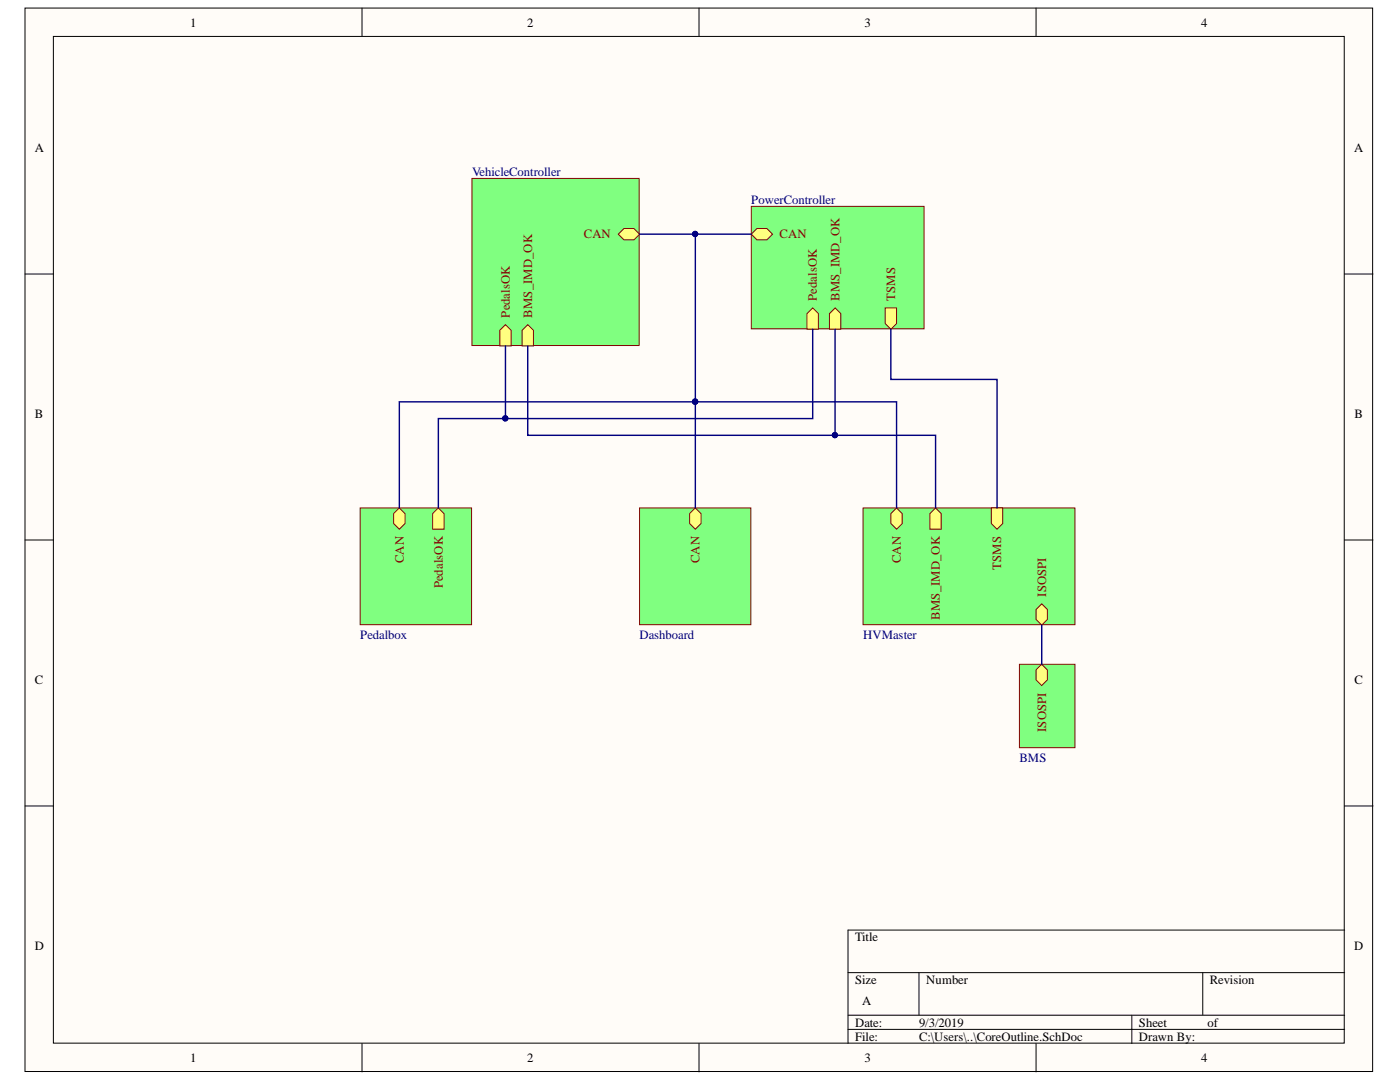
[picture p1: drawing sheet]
<svg xmlns="http://www.w3.org/2000/svg" width="279mm" height="216mm" viewBox="0 0 279 216" stroke-linecap="round" stroke-linejoin="round" font-family="sans-serif">
<g fill="#fffcf8" stroke="#000" stroke-width=".2">
<path d="M5 1.6h268.9v212.2h-268.9z"/>
<path d="M10.7 7.3h257.6v200.8h-257.6z"/>
</g>
<g fill="none" stroke="#000" stroke-width=".2">
<path d="M72.2 1.6v5.7M139.5 1.6v5.7M206.8 1.6v5.7M5 54.7h5.7M268.4 54.7h5.6M5 107.8h5.7M268.4 107.8h5.6M5 160.8h5.7M268.4 160.8h5.6M169.2 194.1h99.2M183.4 194.1v8.5M240 194.1v8.5"/>
<path d="M268.4 185.6h-99.2v22.6M72.2 208.2v5.7M139.5 208.2v5.7M169.2 202.6h99.2M169.2 205.4h99.2M206.8 208.2v5.7M225.9 202.6v5.6"/>
</g>
<path d="M94.2 35.6h33.4v33.3h-33.4z" fill="#80ff80" stroke="#800000" stroke-width=".2"/>
<path d="M123.4 46.7l1.1-1.1h2l1.1 1.1-1.1 1.2h-2z" fill-rule="evenodd" fill="#ffff80"/>
<path d="M123.4 46.7l1.1-1.1h2l1.1 1.1-1.1 1.2h-2z" fill="none" stroke="#800000" stroke-width=".2"/>
<path d="M99.7 65.9l1.2-1.1 1.1 1.1v3.1h-2.3z" fill-rule="evenodd" fill="#ffff80"/>
<path d="M99.7 65.9l1.2-1.1 1.1 1.1v3.1h-2.3z" fill="none" stroke="#800000" stroke-width=".2"/>
<path d="M104.2 65.9l1.1-1.1 1.2 1.1v3.1h-2.3z" fill-rule="evenodd" fill="#ffff80"/>
<path d="M104.2 65.9l1.1-1.1 1.2 1.1v3.1h-2.3z" fill="none" stroke="#800000" stroke-width=".2"/>
<path d="M172.2 101.4h42.3v23.2h-42.3z" fill="#80ff80" stroke="#800000" stroke-width=".2"/>
<path d="M177.8 102.5l1.1-1.1 1.2 1.1v2l-1.2 1.1-1.1-1.1z" fill-rule="evenodd" fill="#ffff80"/>
<path d="M177.8 102.5l1.1-1.1 1.2 1.1v2l-1.2 1.1-1.1-1.1z" fill="none" stroke="#800000" stroke-width=".2"/>
<path d="M185.6 102.5l1.1-1.1 1.1 1.1v3.1h-2.2z" fill-rule="evenodd" fill="#ffff80"/>
<path d="M185.6 102.5l1.1-1.1 1.1 1.1v3.1h-2.2z" fill="none" stroke="#800000" stroke-width=".2"/>
<path d="M206.8 121.6l1.1-1.1 1.1 1.1v2l-1.1 1.1-1.1-1.1z" fill-rule="evenodd" fill="#ffff80"/>
<path d="M206.8 121.6l1.1-1.1 1.1 1.1v2l-1.1 1.1-1.1-1.1z" fill="none" stroke="#800000" stroke-width=".2"/>
<path d="M197.8 101.4h2.3v3.1l-1.1 1.1-1.2-1.1z" fill-rule="evenodd" fill="#ffff80"/>
<path d="M197.8 101.4h2.3v3.1l-1.1 1.1-1.2-1.1z" fill="none" stroke="#800000" stroke-width=".2"/>
<path d="M127.6 101.4h22.2v23.2h-22.2z" fill="#80ff80" stroke="#800000" stroke-width=".2"/>
<path d="M137.6 102.5l1.2-1.1 1.1 1.1v2l-1.1 1.1-1.2-1.1z" fill-rule="evenodd" fill="#ffff80"/>
<path d="M137.6 102.5l1.2-1.1 1.1 1.1v2l-1.1 1.1-1.2-1.1z" fill="none" stroke="#800000" stroke-width=".2"/>
<path d="M71.9 101.4h22.2v23.2h-22.2z" fill="#80ff80" stroke="#800000" stroke-width=".2"/>
<path d="M78.6 102.5l1.1-1.1 1.1 1.1v2l-1.1 1.1-1.1-1.1z" fill-rule="evenodd" fill="#ffff80"/>
<path d="M78.6 102.5l1.1-1.1 1.1 1.1v2l-1.1 1.1-1.1-1.1z" fill="none" stroke="#800000" stroke-width=".2"/>
<path d="M86.4 102.5l1.1-1.1 1.1 1.1v3.1h-2.2z" fill-rule="evenodd" fill="#ffff80"/>
<path d="M86.4 102.5l1.1-1.1 1.1 1.1v3.1h-2.2z" fill="none" stroke="#800000" stroke-width=".2"/>
<path d="M149.9 41.2h34.5v24.4h-34.5z" fill="#80ff80" stroke="#800000" stroke-width=".2"/>
<path d="M149.9 46.7l1.2-1.1h1.9l1.2 1.1-1.2 1.2h-1.9z" fill-rule="evenodd" fill="#ffff80"/>
<path d="M149.9 46.7l1.2-1.1h1.9l1.2 1.1-1.2 1.2h-1.9z" fill="none" stroke="#800000" stroke-width=".2"/>
<path d="M161.1 62.6l1.1-1.2 1.1 1.2v3.1h-2.2z" fill-rule="evenodd" fill="#ffff80"/>
<path d="M161.1 62.6l1.1-1.2 1.1 1.2v3.1h-2.2z" fill="none" stroke="#800000" stroke-width=".2"/>
<path d="M165.5 62.6l1.2-1.2 1.1 1.2v3.1h-2.3z" fill-rule="evenodd" fill="#ffff80"/>
<path d="M165.5 62.6l1.2-1.2 1.1 1.2v3.1h-2.3z" fill="none" stroke="#800000" stroke-width=".2"/>
<path d="M176.7 61.4h2.2v3.2l-1.1 1.1-1.1-1.1z" fill-rule="evenodd" fill="#ffff80"/>
<path d="M176.7 61.4h2.2v3.2l-1.1 1.1-1.1-1.1z" fill="none" stroke="#800000" stroke-width=".2"/>
<path d="M203.5 132.5h11v16.7h-11z" fill="#80ff80" stroke="#800000" stroke-width=".2"/>
<path d="M206.8 133.7l1.1-1.2 1.1 1.2v2l-1.1 1.1-1.1-1.1z" fill-rule="evenodd" fill="#ffff80"/>
<path d="M206.8 133.7l1.1-1.2 1.1 1.2v2l-1.1 1.1-1.1-1.1z" fill="none" stroke="#800000" stroke-width=".2"/>
<path d="M127.6 46.7h22.3M138.8 46.7v33.5h-59.1v21.2M100.9 69v14.5h-13.4v17.9M105.3 69v17.9h81.4v14.5M162.2 65.7v17.8h-61.3M166.7 65.7v21.2M177.8 65.7v10h21.2v25.7M138.8 101.4v-21.2h40.1v21.2M207.9 124.7v7.8" fill="none" stroke="#000080" stroke-width=".28"/>
<g fill="#000080" stroke="#000080" stroke-width=".2">
<circle cx="138.7" cy="80.1" r=".52"/>
<circle cx="138.7" cy="46.7" r=".52"/>
<circle cx="100.8" cy="83.5" r=".52"/>
<circle cx="166.6" cy="86.8" r=".52"/>
</g>
<g font-size="2.5">
<text x="38" y="5.3">1</text>
<text x="105.2" y="5.3">2</text>
<text x="172.5" y="5.3">3</text>
<text x="239.7" y="5.3">4</text>
<text x="6.9" y="30.4">A</text>
<text x="270.3" y="30.4">A</text>
<text x="6.9" y="83.5">B</text>
<text x="270.3" y="83.5">B</text>
<text x="6.9" y="136.6">C</text>
<text x="270.3" y="136.6">C</text>
<text x="6.9" y="189.6">D</text>
<text x="170.6" y="187.9">Title</text>
<text x="270.3" y="189.6">D</text>
<text x="170.6" y="196.4">Size</text>
<text x="184.9" y="196.4">Number</text>
<text x="241.4" y="196.4">Revision</text>
<text x="172.1" y="200.6">A</text>
<text x="170.6" y="204.8">Date:</text>
<text x="170.6" y="207.6">File:</text>
<text x="183.4" y="204.8">9/3/2019</text>
<text x="183.4" y="207.6">C:\Users\..\CoreOutline.SchDoc</text>
<text x="227.3" y="204.8">Sheet</text>
<text x="227.3" y="207.6">Drawn By:</text>
<text x="241" y="204.8">of</text>
<text x="38" y="211.9">1</text>
<text x="105.2" y="211.9">2</text>
<text x="172.5" y="211.9">3</text>
<text x="239.7" y="211.9">4</text>
</g>
<g font-size="2.5" fill="#000080">
<text x="94.2" y="35.1">VehicleController</text>
<text x="149.9" y="40.6">PowerController</text>
<text x="71.9" y="127.5">Pedalbox</text>
<text x="127.6" y="127.5">Dashboard</text>
<text x="172.3" y="127.5">HVMaster</text>
<text x="203.5" y="152">BMS</text>
</g>
<g font-size="2.5" fill="#800000">
<text x="116.5" y="47.6">CAN</text>
<text x="155.6" y="47.6">CAN</text>
<text x="163" y="60" transform="rotate(-90 163 60)">PedalsOK</text>
<text x="167.5" y="60" transform="rotate(-90 167.5 60)">BMS_IMD_OK</text>
<text x="178.7" y="60" transform="rotate(-90 178.7 60)">TSMS</text>
<text x="101.7" y="63.4" transform="rotate(-90 101.7 63.4)">PedalsOK</text>
<text x="106.2" y="63.4" transform="rotate(-90 106.2 63.4)">BMS_IMD_OK</text>
<text x="80.6" y="112.4" transform="rotate(-90 80.6 112.4)">CAN</text>
<text x="139.6" y="112.4" transform="rotate(-90 139.6 112.4)">CAN</text>
<text x="179.8" y="112.4" transform="rotate(-90 179.8 112.4)">CAN</text>
<text x="199.8" y="113.7" transform="rotate(-90 199.8 113.7)">TSMS</text>
<text x="88.4" y="117.4" transform="rotate(-90 88.4 117.4)">PedalsOK</text>
<text x="208.8" y="119.1" transform="rotate(-90 208.8 119.1)">ISOSPI</text>
<text x="187.6" y="123.6" transform="rotate(-90 187.6 123.6)">BMS_IMD_OK</text>
<text x="208.8" y="146" transform="rotate(-90 208.8 146)">ISOSPI</text>
</g>
</svg>
